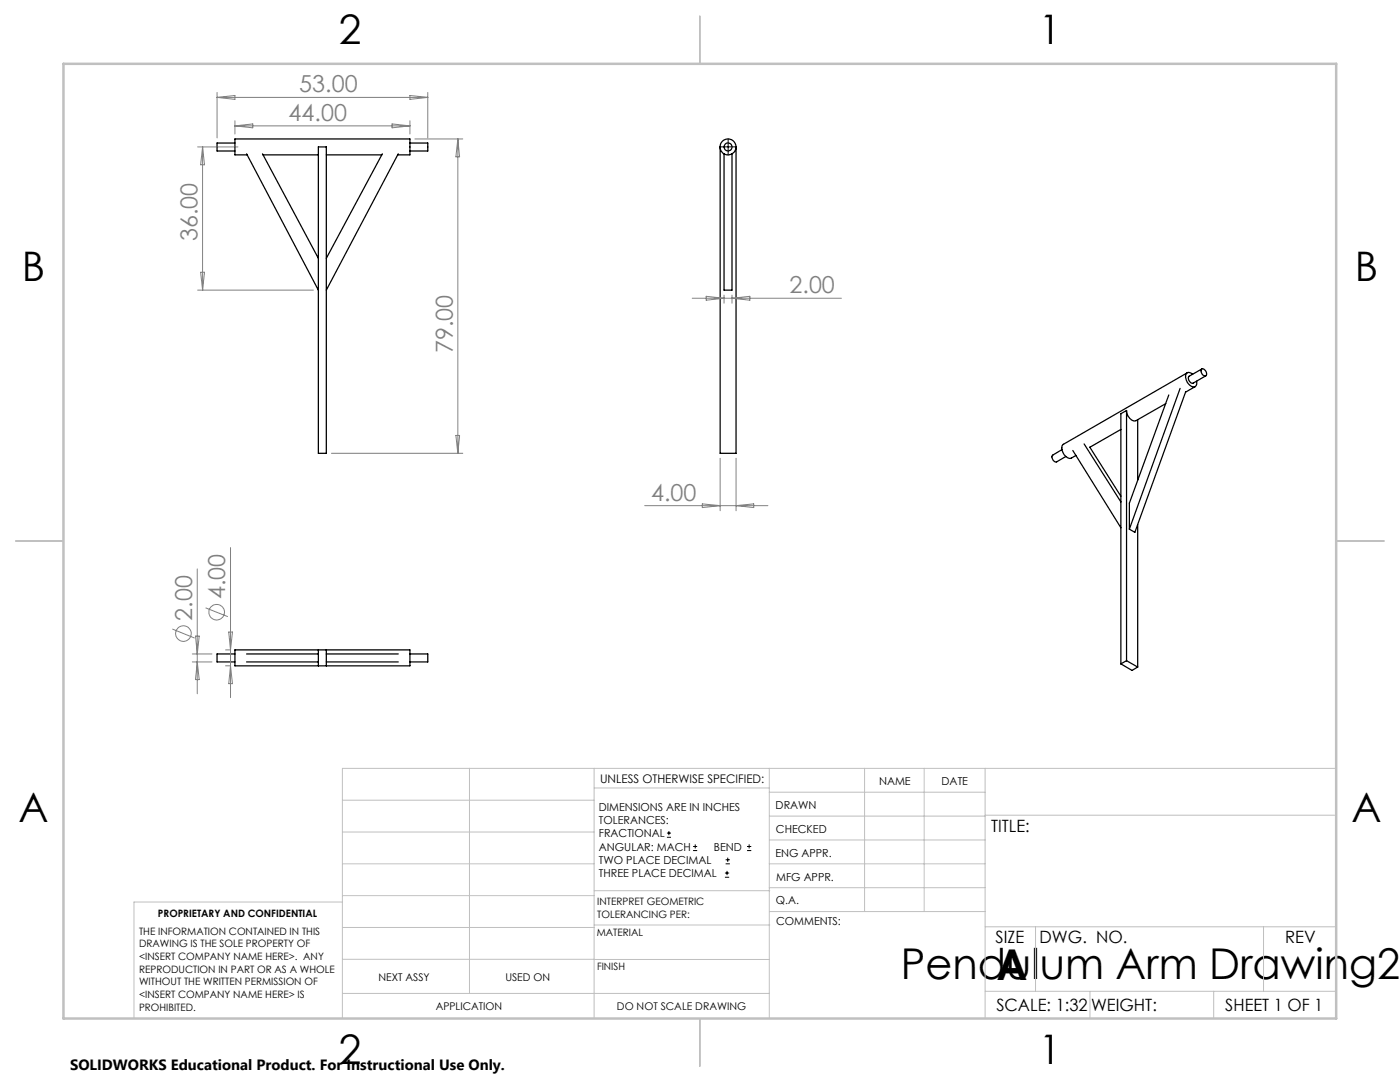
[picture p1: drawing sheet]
<svg xmlns="http://www.w3.org/2000/svg" width="279mm" height="216mm" viewBox="0 0 279 216" stroke-linecap="round" stroke-linejoin="round" font-family="sans-serif">
<g fill="none" stroke="#000" stroke-width=".25">
<path d="M46.9 28.5h-3.6v1.6h3.6M49.2 30.7l14.3 27.2M49.3 30.9h-2.4v-3.2h34.9v3.2h-2.4M52.4 30.7l11.1 20.8M52.5 30.9h11M63.5 29.3h1.6v61.2h-1.6zM65.1 30.9h11.1M76.3 30.7l-11.2 20.8M79.5 30.7l-14.4 27.2M81.8 28.5h3.6v1.6h-3.6M143.7 29.3v61.2h3.2v-61.2M144.5 30.7v27.2h1.6v-27.2"/>
<path d="M233.3 78.8l-7.9 21.6v5.2M235.5 77.5l-10.1 28.1M236.6 78.1l-10.1 28.1-1.1-.6M236.9 74.4l-24.7 14.3a1.68 1.68 0 0 0 .5 2.4l.3 .2 .6 .2 1.1-.6M238 74.7a.8 .8 0 0 0-1.1-.3 .8 .8 0 0 0-.2 1.2 1.74 1.74 0 0 0 1.8 1.6l.3-.5v-.6M238.5 77.2l-1.9 1M239.8 73.7a.84 .84 0 0 1 .9 .4 .84 .84 0 0 1-.1 .9 .99 .99 0 0 1-.8-1.3zM239.9 73.6l-2.6 1.5a.93 .93 0 0 0 .8 1.3l2.5-1.4M211.9 89.7l-1.8 1.1a.89 .89 0 0 0 .8 1.3l1.8-1M214.1 89.9l9.6 15.4M216.4 88.6l7.3 11.6M217.5 89.2l6.2 9.8"/>
<path d="M223.7 85.7l-6.2 3.6M224.8 81.9v49.9M224.8 81.9l-1.1 .6v50M227 83.7v12.1M232.7 80.5l-6 3.4a1.75 1.75 0 0 1-1.8-1.6l-.1-.4M227 104.7v28.4M46.9 129.7h34.9v3.2h-34.9zM46.9 130.5h-3.6v1.6h3.6M49.2 132.1h14.3M49.2 130.5h14.3M63.5 129.7v3.2M65.1 129.7v3.2"/>
<path d="M65.1 132.1h14.4M65.1 130.5h14.4M81.8 130.5h3.6v1.6h-3.6M223.7 132.5l2.2 1.3 1.1-.7M224.8 131.8l2.2 1.3M224.8 131.8l-1.1 .7"/>
<circle cx="145.3" cy="29.3" r=".79"/>
<circle cx="145.3" cy="29.3" r="1.58"/>
</g>
<g fill="none" stroke="#808080" stroke-width=".2">
<path d="M43.3 19.4l3.6-.4v.8zM43.3 18.5v9M43.3 19.4h42.1M81.8 19l3.6 .4-3.6 .4zM85.4 18.5v9M39.4 29.3h8.1M40.4 29.3v28.6M40.4 29.3l.4 3.6h-.8zM46.9 24.1v2.6M46.9 25.1h34.9M46.9 25.1l3.5-.4v.8zM78.2 24.7l3.6 .4-3.6 .4z"/>
<path d="M81.8 24.1v2.6M82.8 27.7h9.6M91.4 27.7v62.8M91.4 27.7l.3 3.6h-.7zM39.4 57.9h23.1M40 54.3h.8l-.4 3.6zM138.1 59.5h29.8M140.9 59.1l3.6 .4-3.6 .4zM144.5 58.9v1.6M146.1 58.9v1.6M146.1 59.5l3.5-.4v.8zM66.1 90.5h26.3"/>
<path d="M91 86.9h.7l-.3 3.6zM143.7 91.4v10.5M146.9 91.4v10.5M39.4 113.5v24.9M46 109.3v29.9M128.7 100.9h24.5M140.2 100.5l3.5 .4-3.5 .4zM146.9 100.9l3.5-.4v.8zM34.4 125.5l4.4 1.8M38.4 130.5h3.9M38.4 132.1h3.9M39 126.9h.8l-.4 3.6z"/>
<path d="M39.4 132.1l.4 3.5h-.8zM41 121.3l4.5 1.7M45 129.7h.9M45 132.9h.9M45.6 126.1h.8l-.4 3.6zM46 132.9l.4 3.5h-.8z"/>
<circle cx="36.6" cy="126.4" r="1.55"/>
<circle cx="43.3" cy="122.2" r="1.55"/>
</g>
<g fill="none" stroke="#000" stroke-width=".2">
<path d="M145.2 29.3h.2M145.3 29.2v.2M133.1 167.1h.8M133.1 166.2h.8M133.5 165.8v.9M138.3 169.7h.8M138.3 168.9h.8M138.7 168.5v.8M144.7 175h.8M144.7 174.2h.8M144.8 172.4h.9M144.8 171.6h.9"/>
<path d="M145.1 173.8v.8M145.2 171.1v.9M149.1 169.7h.8M149.1 168.9h.8M149.5 168.5v.8"/>
</g>
<path d="M145.2 29.3h-1.6M145.3 29.1v-1.5M145.3 29.5v1.5M145.5 29.3h1.5" fill="none" stroke="#000" stroke-width=".2" stroke-dasharray="15.2 1.3 1.3 1.3" stroke-linecap="butt"/>
<g fill="none" stroke="#c0c0c0" stroke-width=".2">
<path d="M68.3 159.7h50.3M93.7 153.3v44.9M118.6 153.3v49.9M118.6 157.2h34.9M153.5 153.3v49.9M153.5 158.1h43.1M172.5 153.3v28.6M184.4 153.3v28.6M196.6 153.3v49.9M266.7 153.3h-198.4v49.9M68.3 178.7h50.3M68.3 172.4h50.3"/>
<path d="M68.3 166h50.3M68.3 180h-41.6v23.2M118.6 177.7h35M153.5 167.6h43.1M153.5 162.8h43.1M153.5 172.4h43.1M153.5 177.1h43.1M196.6 162.7h70.1M68.3 198.2h85.2M68.3 191.4l85.2 .1M68.3 185.1h50.3M118.6 184.6h35"/>
<path d="M153.6 181.9h43M196.6 197.8h70.1M196.6 184.9h70.1M206.7 184.9v12.9M217.5 197.8v5.4M242.2 197.8v5.4M252.2 184.9v12.9"/>
</g>
<path d="M139.7 3.2v9.5M3.1 107.9h9.6M266.7 107.9h9.5M139.7 203.2v9.6" fill="none" stroke="#c0c0c0" stroke-width=".25"/>
<path d="M12.7 12.7h254v190.5h-254z" fill="none" stroke="#c0c0c0" stroke-width=".5"/>
<g font-size="8.5">
<text x="179.8" y="195.4">Pendulum Arm Drawing2</text>
<text x="198.9" y="195.5">A</text>
</g>
<g font-size="8.1">
<text x="67.6" y="8.9">2</text>
<text x="207.3" y="8.9">1</text>
<text x="4.4" y="56.2">B</text>
<text x="270.4" y="56.2">B</text>
<text x="3.7" y="164.1">A</text>
<text x="269.7" y="164.1">A</text>
<text x="67.6" y="212.4">2</text>
<text x="207.3" y="212.4">1</text>
</g>
<g font-size="4.7" fill="#808080">
<text x="59.7" y="18.4">53.00</text>
<text x="57.6" y="24.1">44.00</text>
<text x="39.4" y="48.1" transform="rotate(-90 39.4 48.1)">36.00</text>
<text x="157.6" y="58.5">2.00</text>
<text x="90.4" y="70.5" transform="rotate(-90 90.4 70.5)">79.00</text>
<text x="130" y="99.9">4.00</text>
<text x="45" y="119.6" transform="rotate(-90 45 119.6)">4.00</text>
<text x="38.3" y="123.8" transform="rotate(-90 38.3 123.8)">2.00</text>
</g>
<g font-size="3.4">
<text x="197.8" y="166">TITLE:</text>
<text x="198.7" y="188.1">SIZE</text>
<text x="207.5" y="188.1">DWG. NO.</text>
<text x="256.5" y="188.2">REV</text>
<text x="198.8" y="201.7">SCALE: 1:32</text>
<text x="217.7" y="201.8">WEIGHT:</text>
<text x="244.5" y="201.7">SHEET 1 OF 1</text>
</g>
<text font-size="3" x="14" y="213.5">SOLIDWORKS Educational Product. For Instructional Use Only.</text>
<text font-size="2.4" x="119.8" y="156.2">UNLESS OTHERWISE SPECIFIED:</text>
<g font-size="2.2">
<text x="119.5" y="161.8">DIMENSIONS ARE IN INCHES</text>
<text x="154.8" y="161.4">DRAWN</text>
<text x="175.4" y="156.6">NAME</text>
<text x="187.9" y="156.7">DATE</text>
<text x="119.5" y="164.4">TOLERANCES:</text>
<text x="119.5" y="167.1">FRACTIONAL</text>
<text x="154.9" y="166.3">CHECKED</text>
<text x="119.5" y="169.7">ANGULAR: MACH</text>
<text x="119.5" y="172.4">TWO PLACE DECIMAL</text>
<text x="142.5" y="169.7">BEND</text>
<text x="154.8" y="170.9">ENG APPR.</text>
<text x="119.5" y="175">THREE PLACE DECIMAL</text>
<text x="154.9" y="175.7">MFG APPR.</text>
<text x="154.9" y="180.4">Q.A.</text>
<text x="154.9" y="184.6">COMMENTS:</text>
</g>
<g font-size="2.1">
<text x="75.5" y="195.7">NEXT ASSY</text>
<text x="100.9" y="195.7">USED ON</text>
<text x="86.9" y="201.5">APPLICATION</text>
<text x="123.1" y="201.6">DO NOT SCALE DRAWING</text>
</g>
<g font-size="2">
<text x="31.5" y="182.9">PROPRIETARY AND CONFIDENTIAL</text>
<text x="119.2" y="180.6">INTERPRET GEOMETRIC</text>
<text x="119.2" y="183.1">TOLERANCING PER:</text>
<text x="27.8" y="186.5">THE INFORMATION CONTAINED IN THIS</text>
<text x="27.8" y="189">DRAWING IS THE SOLE PROPERTY OF</text>
<text x="27.8" y="191.6">&lt;INSERT COMPANY NAME HERE&gt;. ANY</text>
<text x="119.1" y="186.7">MATERIAL</text>
<text x="27.8" y="194.1">REPRODUCTION IN PART OR AS A WHOLE</text>
<text x="27.8" y="196.6">WITHOUT THE WRITTEN PERMISSION OF</text>
<text x="119.1" y="193.5">FINISH</text>
<text x="27.8" y="199.1">&lt;INSERT COMPANY NAME HERE&gt; IS</text>
<text x="27.8" y="201.7">PROHIBITED.</text>
</g>
</svg>
